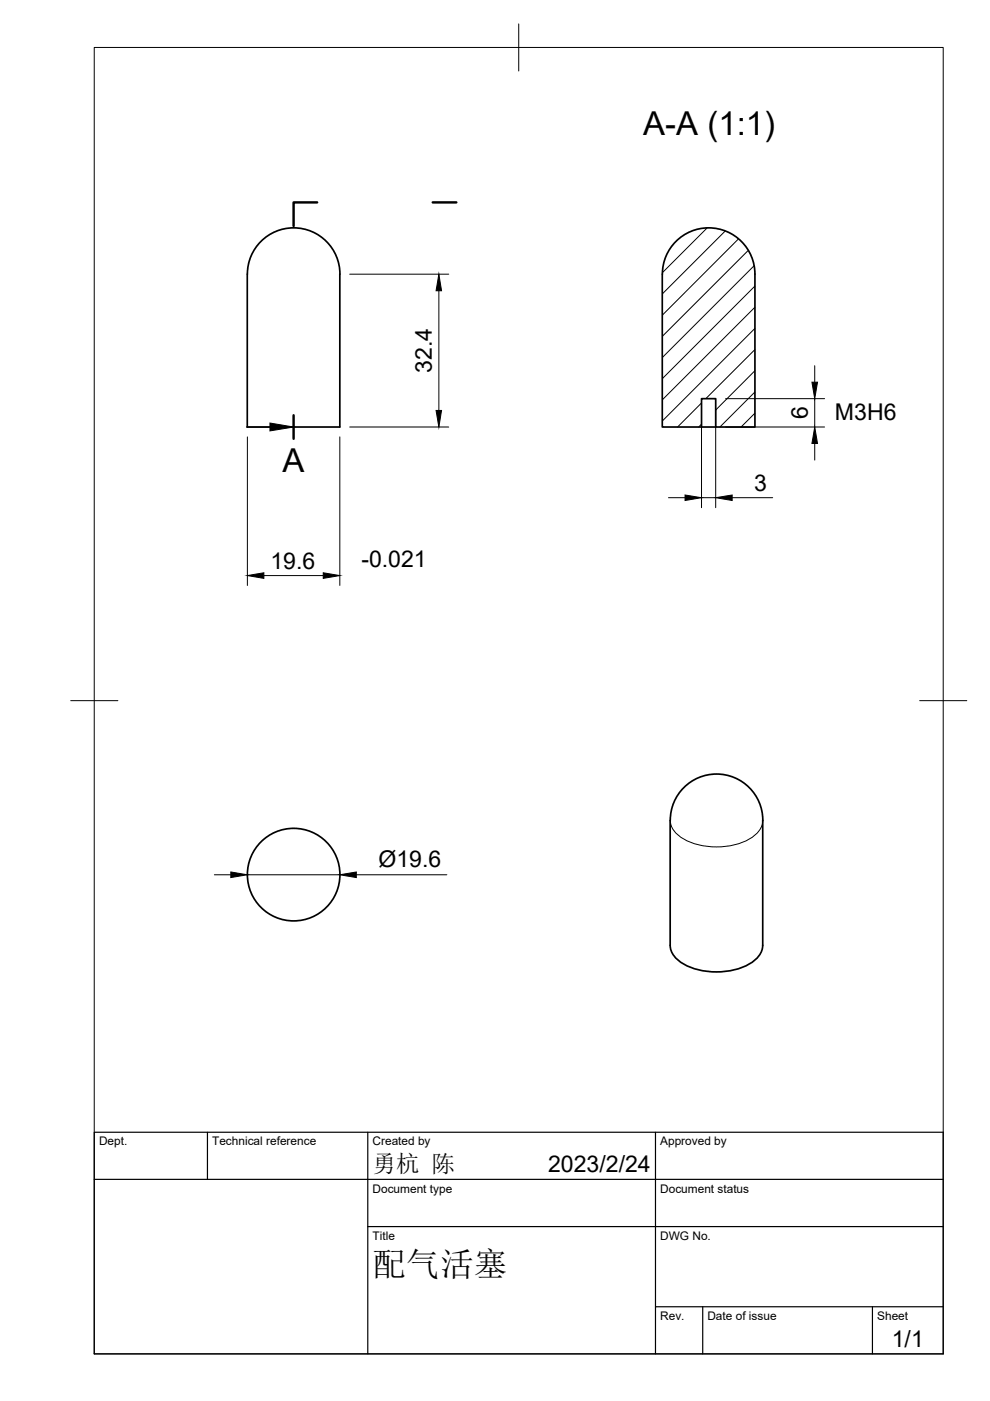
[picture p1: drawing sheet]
<svg xmlns="http://www.w3.org/2000/svg" width="210mm" height="297mm" viewBox="0 0 210 297" stroke-linecap="round" stroke-linejoin="round" font-family="sans-serif">
<!-- layer: Visible -->
<g fill="none" stroke="#000" stroke-width=".36">
<path d="M52.4 58.1v32.4h19.7v-32.4M52.5 58.1a9.8 9.8 0 0 1 9.8-9.8 9.8 9.8 0 0 1 9.8 9.8M140.4 58.1v32.4h11.3M140.4 58.1a9.8 9.8 0 0 1 9.9-9.8 9.8 9.8 0 0 1 9.8 9.8M160.1 58.1v32.4h-8.4v-6h-3v6M145.4 166.6a9.8 9.8 0 0 1 10.5-1.6 9.8 9.8 0 0 1 5.8 8.9v26.5a4.9 4.9 0 0 1-2.9 4 15.1 15.1 0 0 1-14.7-.5 4.5 4.5 0 0 1-2-3.5v-26.5a9.8 9.8 0 0 1 3.3-7.3z"/>
<circle cx="62.3" cy="185.4" r="9.8"/>
</g>
<!-- layer: Visible Narrow -->
<path d="M142.1 173.9a4.9 4.9 0 0 0 2.9 4 15.1 15.1 0 0 0 14.7-.5 4.5 4.5 0 0 0 2-3.5" fill="none" stroke="#000" stroke-width=".21"/>
<!-- layer: BORDER -->
<path d="M20 10.1h180v276.9h-180zM110 5.1v10M15 148.6h10M195 148.6h10" fill="none" stroke="#000" stroke-width=".21"/>
<!-- layer: TITLEBLOCK -->
<path d="M20 240.1h180v46.9h-180zM20 250h180M44 240.1v9.9M78 240.1v46.9M139 240.1v46.9M78 260.1h122M139 277.1h61M149 277.1v9.9M185 277.1v9.9" fill="none" stroke="#000" stroke-width=".25"/>
<!-- layer: FD_Dimensions -->
<g fill="none" stroke="#000" stroke-width=".21">
<path d="M74.1 58.1h21M93 61.6v25.4M172.7 77.5v3.5M52.5 92.6v31.5M72.1 92.6v31.5M74.1 90.5h21M148.7 86.6v21M151.7 86.6v21M153.8 90.5h21M153.8 84.5h21M172.7 84.5v6M172.7 94v3.5"/>
<path d="M141.7 105.5h3.5M148.7 105.5h3M155.2 105.5h8.6M55.9 122h12.6M45.4 185.5h3.5M52.5 185.5h19.6M75.5 185.5h19.2"/>
</g>
<path d="M93 58.1l.6 3.5h-1.1zM92.5 87h1.1l-.6 3.5zM172.1 81h1.2l-.6 3.5zM172.7 90.5l.6 3.5h-1.2zM145.2 105l3.5 .5-3.5 .6zM151.7 105.5l3.5-.5v1.1zM52.5 122l3.4-.6v1.2zM68.5 121.4l3.6 .6-3.6 .6zM48.9 184.9l3.6 .6-3.6 .6zM72.1 185.5l3.4-.6v1.2z" fill="#000" stroke="#000" stroke-width=".21"/>
<!-- layer: Hatching -->
<g fill="none" stroke="#000" stroke-width=".21">
<path d="M149.9 48.3l-9.5 9.5M153.8 49l-13.4 13.3M156.6 50.7l-16.2 16.1M158.6 53.1l-18.2 18.2M159.9 56.4l-19.5 19.4M160 60.7l-19.6 19.6M160 65.2l-19.6 19.6M160 69.6l-19.6 19.6M160 74.1l-10.4 10.4M160 78.6l-8.3 8.3M148.7 85.4l-5 5.1M148.7 89.9l-.6 .6"/>
<path d="M160 83.1l-7.4 7.4M160 87.6l-2.9 2.9"/>
</g>
<!-- layer: Section Lines -->
<path d="M67.2 42.9h-4.9v5M91.7 42.9h5.1M62.3 88v5" fill="none" stroke="#000" stroke-width=".51"/>
<path d="M52.2 90.5h5" fill="none" stroke="#000" stroke-width=".21"/>
<path d="M57.2 89.7l5.1 .8-5.1 .9z" fill="#000" stroke="#000" stroke-width=".21"/>
<text font-size="7.2" x="79" y="270.6">配气活塞</text>
<g font-size="7">
<text x="136.4" y="28.6">A-A (1:1)</text>
<text x="59.9" y="100">A</text>
</g>
<text font-size="5" x="79" y="248.5">勇杭 陈</text>
<g font-size="4.9">
<text x="91.6" y="79.1" transform="rotate(-90 91.6 79.1)">32.4</text>
<text x="171.3" y="88.9" transform="rotate(-90 171.3 88.9)">6</text>
<text x="177" y="89.1">M3H6</text>
<text x="159.9" y="104.1">3</text>
<text x="57.3" y="120.6">19.6</text>
<text x="76.6" y="120.2">-0.021</text>
<text x="80.2" y="183.9">Ø19.6</text>
<text x="116.2" y="248.5">2023/2/24</text>
<text x="189.1" y="285.7">1/1</text>
</g>
<g font-size="2.5">
<text x="21" y="242.9">Dept.</text>
<text x="45" y="242.9">Technical reference</text>
<text x="79" y="242.9">Created by</text>
<text x="140" y="242.9">Approved by</text>
<text x="79" y="252.8">Document type</text>
<text x="140" y="252.8">Document status</text>
<text x="79" y="262.9">Title</text>
<text x="140" y="262.9">DWG No.</text>
<text x="140" y="279.9">Rev.</text>
<text x="150" y="279.9">Date of issue</text>
<text x="186" y="279.9">Sheet</text>
</g>
</svg>
